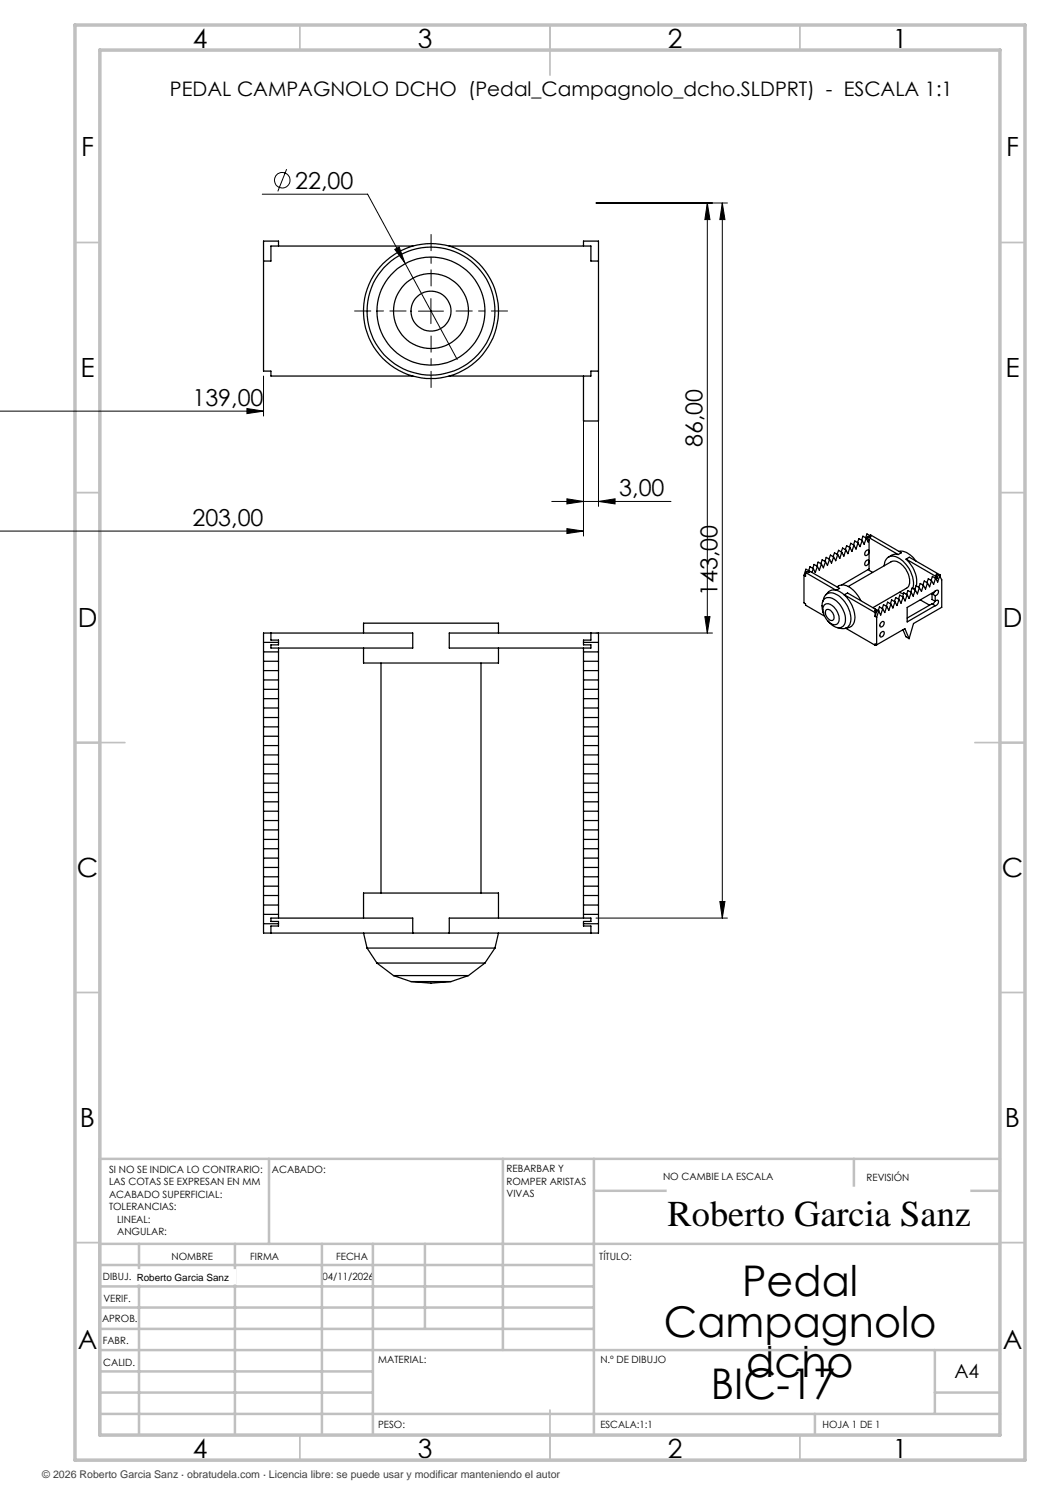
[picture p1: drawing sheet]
<svg xmlns="http://www.w3.org/2000/svg" width="210mm" height="297mm" viewBox="0 0 210 297" stroke-linecap="round" stroke-linejoin="round" font-family="sans-serif">
<g fill="none" stroke="#000" stroke-width=".2">
<path d="M52.5 38.8h21l7.5 13.8M57.3 33.8l-1.7 4.5M79 49.9l.8-.5 1.2 3.2zM81 52.6l10.4 19.3M86.2 59.7v5M119.2 40.6h26.3M141.5 40.6v86M141.5 40.6l.5 3.3h-1zM144.5 40.6v143M144.5 40.6l.5 3.3h-1zM52.7 75.2v8M83.7 62.2h5"/>
<path d="M116.7 75.2v32M119.7 75.2v26.1M0 82.2h52.7M49.4 81.7l3.3 .5-3.3 .5zM113.4 99.8l3.3 .5-3.3 .5zM0 106.2h116.7M110.3 100.3h23.9M113.4 105.7l3.3 .5-3.3 .5zM119.7 100.3l3.3-.5v1zM119.2 126.6h23.3M141 123.3h1l-.5 3.3zM119.2 183.6h26.3"/>
<path d="M144 180.3h1l-.5 3.3z"/>
<circle cx="56.4" cy="36.1" r="1.55"/>
</g>
<path d="M86.2 57.2v-10.3M81.2 62.2h-10.3M86.2 67.2v10.3M91.2 62.2h10.3" fill="none" stroke="#000" stroke-width=".2" stroke-dasharray="15.2 1.3 1.3 1.3" stroke-dashoffset="12"/>
<g fill="none" stroke="#c0c0c0" stroke-width=".35">
<path d="M60 5v5M110 5v10M160 5v5M15 48.5h5M200 48.5h5M15 98.5h5M200 98.5h5M15 148.5h10M195 148.5h10M15 198.5h5M200 198.5h5M15 248.5h5"/>
<path d="M200 248.5h5M60 287v5M110 282v10M160 287v5"/>
</g>
<g fill="none" stroke="#c0c0c0" stroke-width=".5">
<path d="M53.8 231.8v17M100.6 231.8v38.2M118.8 231.8v55.2M118.8 238.2h81.2M170.8 231.8v6.4M200 231.8h-180v55.2M20 248.8h180M20 257.3h98.8M20 253h98.8M27.8 248.8v38.2M47 248.8v38.2M64.4 248.8v38.2"/>
<path d="M74.6 248.8v38.2M85 248.8v17M20 265.8h98.8M20 261.5h98.8M20 278.5h54.6M20 274.3h54.6M20 270h180M187 278.5h13M187 270v12.8M20 282.8h180M163 282.8v4.2"/>
</g>
<path d="M15 5h190v287h-190zM20 10h180v277h-180z" fill="none" stroke="#c0c0c0" stroke-width=".7"/>
<g fill="#000">
<path d="M141.5 40.6l.5 3.3h-1zM141 123.3h1l-.5 3.3zM144.5 40.6l.5 3.3h-1zM144 180.3h1l-.5 3.3z"/>
<path d="M113.4 99.8l3.3 .5-3.3 .5zM119.7 100.3l3.3-.5v1zM-.1 105.7v1zM113.4 105.7l3.3 .5-3.3 .5zM-.1 81.7v1zM49.4 81.7l3.3 .5-3.3 .5zM79 49.9l2 2.7-1.2-3.2z"/>
</g>
<g fill="none" stroke="#000" stroke-width=".25">
<path d="M55.7 49.2v-1h-3v26h1.5v1h28.3M82.5 49.2a13.5 13.5 0 0 0-9.8 13 13.5 13.5 0 0 0 9.8 13M82.5 49.2a13.7 13.7 0 0 1 7.4 0M82.5 49.2h-28.3v3h-1.5M89.9 49.2a13.5 13.5 0 0 1 9.8 13 13.5 13.5 0 0 1-9.8 13M89.9 49.2h28.3v3h1.5M116.7 49.2v-1h3v36h-3v-9M82.5 75.2a13.7 13.7 0 0 0 7.4 0M119.7 74.2h-1.5v1h-28.3M160.8 115.1v5.5l.3 .2v.2l3.8 2.2M161.1 114.5l.3-.2 .3 .2M161.1 114.5l6.2 3.6"/>
<path d="M161.1 114.5v.7l-.3-.1M161.7 114.1l6.2 3.6-.6 .4M161.7 114.1v.1M161.9 114.2v.2l-.2 .1M161.9 114.2l-.7-.4-.4 1.3M161.9 114.2l-.2 .3M162.7 113.7l-.3 .8M162.7 113.7l-.7-.4-.3 .8M163.5 113.3l-.4 1.2-.4-.8M163.5 113.3l-.7-.4-.2 .8M164.3 112.8l-.4 1.2-.4-.7M164.3 112.8l-.7-.4-.2 .8"/>
<path d="M165.1 112.3l-.4 1.3-.4-.8M165.1 112.3l-.7-.3-.2 .7M165.9 111.9l-.4 1.2-.4-.8M165.9 111.9l-.7-.4-.2 .8M166.7 111.4l-.4 1.2-.4-.7M166.7 111.4l-.6-.4-.3 .8M167.3 118.1a1.47 1.47 0 0 0-1.6 .3l-.6 .6M167.3 118.1l.8 .3 .7 .6M167.4 117.4a2.67 2.67 0 0 1 3.5 .9l1.3 1.8M167.5 110.9l-.4 1.2-.4-.7M167.5 110.9l-.6-.3-.3 .7M168.3 110.5l-.3 1.2-.5-.8"/>
<path d="M168.3 110.5l-.6-.4-.3 .8M168.8 119a6 6 0 0 1 2 5.5 1.54 1.54 0 0 1-1 1l-.8 .2M168.8 119l6.2 3.5M168.8 119l.7-.4 6.1 3.6M169.2 110l-.4 1.2-.5-.7M169.2 110l-.7-.4-.3 .8M169.7 117.3l8.5-4.9a2.69 2.69 0 0 1 3.1 1.8 2.93 2.93 0 0 1 .2 3.3l-6.9 4M170 109.5l-.4 1.2-.4-.7M170 109.5l-.7-.4-.2 .8M170.8 109l-.4 1.3-.4-.8M170.8 109l-.7-.3-.2 .8M171.6 108.6l-.4 1.2-.4-.8"/>
<path d="M171.6 108.6l-.6-.4-.3 .8M172.4 108.1l-.4 1.2-.4-.7M172.4 108.1l-.6-.4-.3 .8M173.1 110.2h.1a.38 .38 0 0 1 .6-.1 .38 .38 0 0 1-.1 .6l-.1 .2a.36 .36 0 0 1-.6 .1 .36 .36 0 0 1 0-.5zM173.1 112.3a.39 .39 0 0 1 .7-.2 .39 .39 0 0 1-.1 .6l-.1 .2a.36 .36 0 0 1-.6 .1 .36 .36 0 0 1 0-.5zM173.2 107.6l-.4 1.3-.4-.8M173.2 107.6l.4 .8 .2-.5M173.2 107.6l-.6-.4-.3 .9M173.5 107.3l6.1 3.6M173.5 107.3h.1l.4 .2M173.5 107.3v.4l.3 .2M173.6 113.9l.9 .6"/>
<path d="M173.8 107.9v5.9l-5.5 3.2M174 107.1l.1-.1 6.2 3.6-.7 .3M174.1 107.2l.1 .1-.2 .2M174.1 107.2l-.7-.4-.3 .8M174.1 107.2l-.1 .3M176.8 113.2a1.79 1.79 0 0 1 1-1.9 1.79 1.79 0 0 1 2.1 .4 6.1 6.1 0 0 1 2.7 6M179.6 110.9h-.9l-1 .5M179.8 110.3a3.6 3.6 0 0 1 3.4 1.9M179.8 119.9l-.4 1.2-.4-.7M179.8 119.9l-.7-.4-.2 .8M179.9 118.5l.8 .2M180.6 119.4l-.4 1.2-.4-.7"/>
<path d="M180.6 119.4l-.6-.4-.3 .8M181.2 118.8h.2M181.2 111.8a5.9 5.9 0 0 1 2 5.4M181.2 111.8l6.2 3.6M181.2 111.8l.7-.4 6.1 3.6M181.4 119l-.4 1.2-.4-.8M181.4 119l-.6-.4-.3 .7M182.2 118.4h-.1M182.2 118.5l-.4 1.2-.4-.7M182.2 118.5l-.6-.4-.3 .8M183.1 117.6l-.2 .3M183.1 118l-.5 1.2-.4-.7"/>
<path d="M183.1 118l-.7-.4-.3 .8M183.2 117.2l.7 .3M183.2 117.2l-.2 .7M183.9 117.5l-.4 1.3-.4-.8M184 120l1.9 1M184.7 117l-.4 1.3-.4-.8M184.7 117l-.7-.3-.2 .8M185.5 116.6l-.4 1.2-.4-.8M185.5 116.6l-.6-.4-.3 .8M186.3 116.1l-.4 1.3-.4-.8M186.3 116.1l-.6-.4-.3 .8M186.4 118.8l.6 .3"/>
<path d="M186.4 118.8v1.1l.6 .4M187 118.3l-.3 .3-.3 .2M187 118.2v.1M187 118.3a.37 .37 0 0 1 .6-.3 .37 .37 0 0 1 0 .6l-.3 .5h-.3M187 115.6l.4 .1M187 118.3l-5.6 3.2v2.9l5.6-3.3M187 119.1v1.2M187.1 115.6l-.4 1.3-.4-.8M187.1 115.6l-.6-.3-.3 .8M187.4 115.4v.3M187.5 115.3l-.1 .4M187.5 115.3l-.1 .1"/>
<path d="M187.9 115.2l.4 .8v5.5l-5.6 3.2-.9 3M187.9 115.2l-.4 1.2-.4-.8M187.9 115.2l-.6-.4-.1 .3 .3 .2M188 115l-.2 .1M188 115v.3M52.7 128.5h3M52.7 130.4h3M52.7 132.3h3M52.7 134.1h3M52.7 136h3M52.7 137.9h3M52.7 139.7h3"/>
<path d="M54.2 126.6v1.4h1.5v1h-1.5v.6h28.4v-3h-29.9v60h29.9M55.7 129.6v54M72.7 129.6v3h27v-3M72.7 126.6v-2h27v2M76.2 132.6v46M96.2 132.6v46M116.7 129.6v54M116.7 128.5h3M116.7 130.4h3M116.7 132.3h3M116.7 134.1h3M116.7 136h3"/>
<path d="M116.7 137.9h3M116.7 139.7h3M118.2 126.6v1.4h-1.5v1h1.5v.6h-28.3v-3h29.8v60h-29.8M164.5 120.4l.2-.7a1.59 1.59 0 0 1 2.7-.7 5.7 5.7 0 0 1 2.6 5.8 1.49 1.49 0 0 1-1.8 .9l-.8-.2M164.7 122.7a2.79 2.79 0 0 1 .3-3 2.36 2.36 0 0 1 2.8 1 3.9 3.9 0 0 1 1 4.4 1.6 1.6 0 0 1-2.5-.1l-.7-.8M164.9 121a1.35 1.35 0 0 1 1.9 .5 2.62 2.62 0 0 1 .7 3.3 1.54 1.54 0 0 1-2-.7 2.71 2.71 0 0 1-.6-3.1zM165.2 122h.1a1.38 1.38 0 0 1 1.3 .6 1.38 1.38 0 0 1-.1 1.5 1.53 1.53 0 0 1-1.3-2.1zM169.2 125.7l5.8 3.3M175 123.3l.3 .2M175 122.5v.8M175.2 128.9l-.2 .1M175.3 122.3l-.3 1"/>
<path d="M175.3 122.3l-.3 .2M175.3 123.5v5.5M175.3 129l-.3-.2v.2M175.6 122.2h.1M175.7 122.2l-.4 1.3M175.7 122.2l-.6-.4-.1 .4 .3 .1M176.1 126.6l.1-.1a.37 .37 0 0 1 .6-.1 .37 .37 0 0 1-.1 .6v.1a.4 .4 0 0 1-.6 .3 .4 .4 0 0 1 0-.7zM176.2 124.5a.36 .36 0 0 1 .6-.1 .36 .36 0 0 1-.1 .6v.1a.4 .4 0 0 1-.6 .3 .4 .4 0 0 1 0-.7zM176.5 121.7l-.4 1.3-.4-.8M176.5 121.7l-.6-.3-.3 .7M177.3 121.3l-.3 1.2-.5-.8M177.3 121.3l-.6-.4-.2 .8"/>
<path d="M178.2 120.8l-.4 1.3-.5-.8M178.2 120.8l-.7-.4-.2 .8M179 120.4l-.4 1.2-.4-.8M179 120.4l-.7-.4-.2 .8M180.6 125.9l.6 1.4 .6 .4M181.8 127.7l-.8-2-5.7 3.3M186.4 120.8l.6 .3M186.4 120.8l-5 2.8M187 120.2l-.3 .4-.3 .2M187 120.3l.1-.1a.36 .36 0 0 1 .6-.1 .36 .36 0 0 1-.1 .5l-.3 .5h-.3M52.7 141.6h3M52.7 143.5h3"/>
<path d="M52.7 145.4h3M52.7 147.2h3M52.7 149.1h3M52.7 151h3M52.7 152.9h3M52.7 154.8h3M52.7 156.6h3M52.7 158.5h3M116.7 141.6h3M116.7 143.5h3M116.7 145.4h3M116.7 147.2h3"/>
<path d="M116.7 149.1h3M116.7 151h3M116.7 152.9h3M116.7 154.8h3M116.7 156.6h3M116.7 158.5h3M52.7 160.4h3M52.7 162.2h3M52.7 164.1h3M52.7 166h3M52.7 167.9h3M52.7 169.8h3"/>
<path d="M52.7 171.6h3M52.7 173.5h3M52.7 175.4h3M52.7 177.2h3M52.7 179.1h3M116.7 160.4h3M116.7 162.2h3M116.7 164.1h3M116.7 166h3M116.7 167.9h3M116.7 169.8h3M116.7 171.6h3"/>
<path d="M116.7 173.5h3M116.7 175.4h3M116.7 177.2h3M116.7 179.1h3M52.7 181h3M52.7 182.9h3M52.7 184.7h3M54.2 186.6v-1.4h1.5v-.9h-1.5v-.7h28.4v3M72.7 183.6v-5h27v5M72.7 186.6l.7 3M73.4 189.6h25.6M73.4 189.6l2 3"/>
<path d="M75.4 192.6h21.6M75.4 192.6l3.3 2.5M78.7 195.1h15M78.7 195.1l3.5 1.2M82.2 196.3h8M82.2 196.3l4 .3 4-.3M82.6 186.6h7.3M89.9 186.6v-3h28.3v.7h-1.5v.9h1.5v1.4M93.7 195.1l-3.5 1.2M97 192.6l-3.3 2.5M99 189.6l-2 3M99.7 186.6l-.7 3"/>
<path d="M116.7 181h3M116.7 182.9h3M116.7 184.7h3"/>
<circle cx="86.2" cy="62.2" r="10.8"/>
<circle cx="86.2" cy="62.2" r="4"/>
<circle cx="86.2" cy="62.2" r="12.8"/>
<circle cx="86.2" cy="62.2" r="7.5"/>
</g>
<g fill="#fff" stroke="#fff" stroke-width=".35">
<path d="M27.3 254h19.7v2.7h-19.7z"/>
<path d="M133.5 237.5h60.4v9.9h-60.4z"/>
</g>
<g font-size="8.5">
<text x="148.4" y="259.3">Pedal</text>
<text x="132.8" y="267.4">Campagnolo</text>
<text x="149.3" y="275.5">dcho</text>
<text x="142.2" y="279.7">BIC-17</text>
</g>
<text font-size="7.3" x="133.5" y="245.1">Roberto Garcia Sanz</text>
<g font-size="5.3">
<text x="38.5" y="9.5">4</text>
<text x="83.5" y="9.5">3</text>
<text x="133.6" y="9.5">2</text>
<text x="178.6" y="9.5">1</text>
<text x="16.2" y="31.2">F</text>
<text x="201.2" y="31.2">F</text>
<text x="16.1" y="75.5">E</text>
<text x="201.1" y="75.5">E</text>
<text x="15.5" y="125.5">D</text>
<text x="200.5" y="125.5">D</text>
<text x="15.4" y="175.5">C</text>
<text x="200.4" y="175.5">C</text>
<text x="16" y="225.5">B</text>
<text x="201" y="225.5">B</text>
<text x="15.5" y="269.7">A</text>
<text x="200.5" y="269.7">A</text>
<text x="38.5" y="291.5">4</text>
<text x="83.5" y="291.5">3</text>
<text x="133.6" y="291.5">2</text>
<text x="178.6" y="291.5">1</text>
</g>
<g font-size="4.7">
<text x="59" y="37.7">22,00</text>
<text x="38.5" y="81.2">139,00</text>
<text x="140.5" y="89.4" transform="rotate(-90 140.5 89.4)">86,00</text>
<text x="123.9" y="99.2">3,00</text>
<text x="38.5" y="105.2">203,00</text>
<text x="143.5" y="119.2" transform="rotate(-90 143.5 119.2)">143,00</text>
</g>
<text font-size="4" x="34" y="19.1">PEDAL CAMPAGNOLO DCHO (Pedal_Campagnolo_dcho.SLDPRT) - ESCALA 1:1</text>
<text font-size="3.9" x="190.9" y="275.5">A4</text>
<text font-size="2.1" fill="#404040" x="8.5" y="295.6">© 2026 Roberto Garcia Sanz · obratudela.com · Licencia libre: se puede usar y modificar manteniendo el autor</text>
<g font-size="2">
<text x="21.8" y="234.6">SI NO SE INDICA LO CONTRARIO:</text>
<text x="21.8" y="237.1">LAS COTAS SE EXPRESAN EN MM</text>
<text x="21.8" y="239.6">ACABADO SUPERFICIAL:</text>
<text x="54.4" y="234.6">ACABADO:</text>
<text x="101.3" y="234.5">REBARBAR Y</text>
<text x="101.3" y="237">ROMPER ARISTAS</text>
<text x="101.3" y="239.5">VIVAS</text>
<text x="132.6" y="236">NO CAMBIE LA ESCALA</text>
<text x="173.3" y="236.2">REVISIÓN</text>
<text x="21.8" y="242.1">TOLERANCIAS:</text>
<text x="23.4" y="244.6">LINEAL:</text>
<text x="23.4" y="247.1">ANGULAR:</text>
<text x="34.3" y="252">NOMBRE</text>
<text x="50" y="251.9">FIRMA</text>
<text x="67.2" y="251.9">FECHA</text>
<text x="119.9" y="251.9">TÍTULO:</text>
<text x="20.6" y="256.1">DIBUJ.</text>
<text x="27.3" y="256.1">Roberto Garcia Sanz</text>
<text x="64.5" y="255.9">04/11/2026</text>
<text x="20.7" y="260.3">VERIF.</text>
<text x="20.4" y="264.4">APROB.</text>
<text x="20.5" y="268.8">FABR.</text>
<text x="20.7" y="273.1">CALID.</text>
<text x="75.6" y="272.5">MATERIAL:</text>
<text x="120.1" y="272.5">N.º DE DIBUJO</text>
<text x="75.6" y="285.5">PESO:</text>
<text x="120.1" y="285.6">ESCALA:1:1</text>
<text x="164.5" y="285.6">HOJA 1 DE 1</text>
</g>
</svg>
